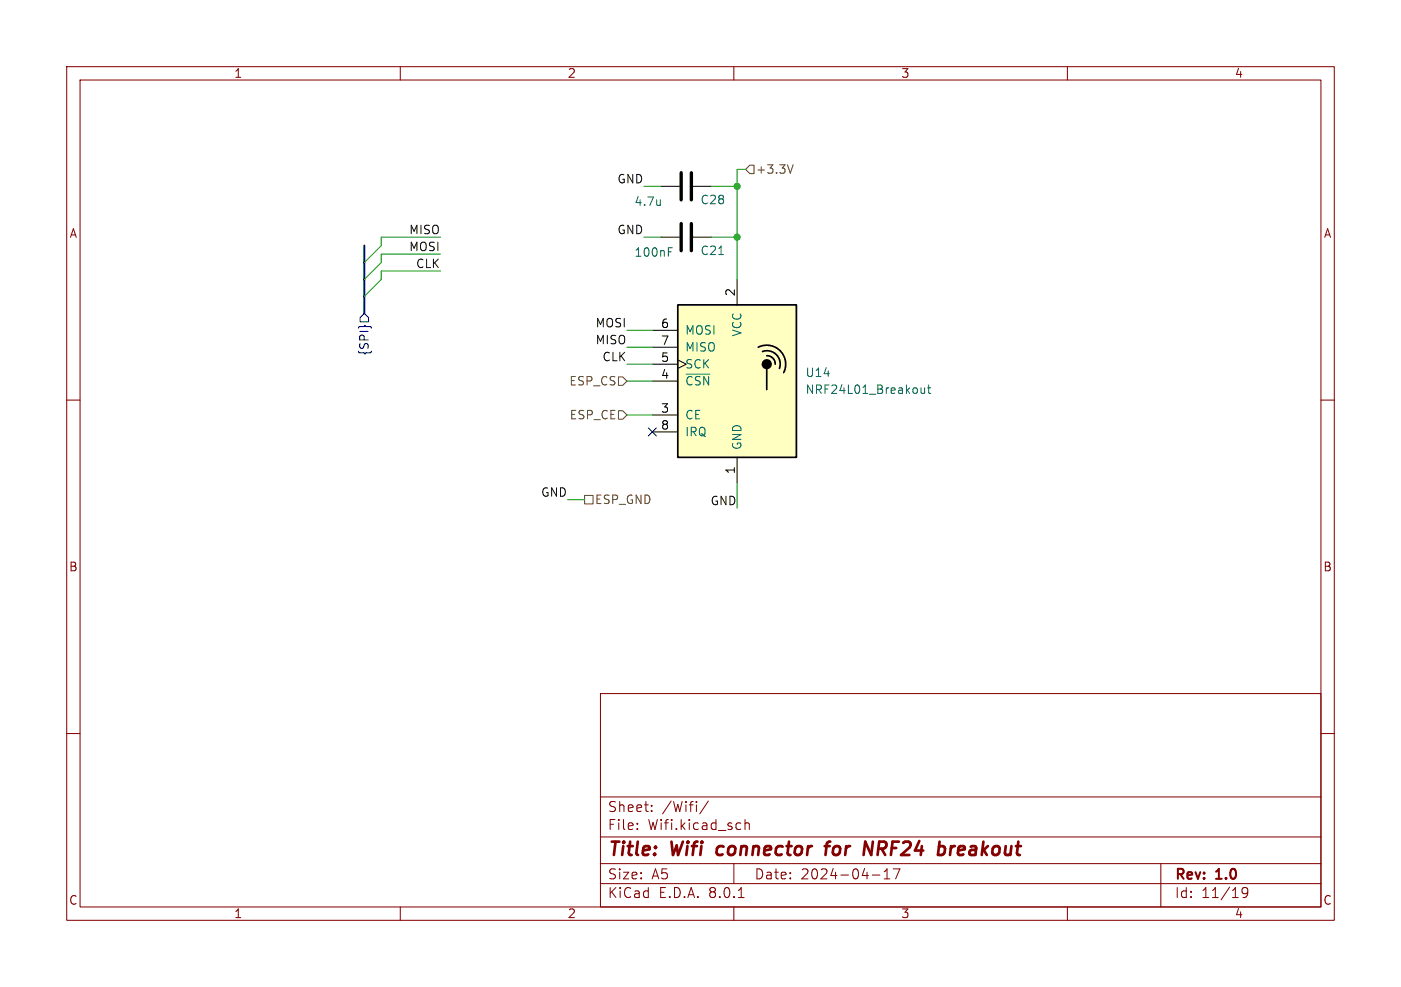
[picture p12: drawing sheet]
<svg xmlns="http://www.w3.org/2000/svg" width="210mm" height="148mm" viewBox="0 0 210 148" stroke-linecap="round" stroke-linejoin="round" font-family="sans-serif">
<g fill="none" stroke="#840000" stroke-width=".15">
<path d="M10 10h190v128h-190zM12 12h186v124h-186zM60 10v2M110 10v2M160 10v2M10 60h2M198 60h2M10 110h2M90 104h108v32h-108zM90 119.5h108M198 110h2M60 136v2"/>
<path d="M90 132.5h108M90 129.5h108M90 125.5h108M95.5 124.2v.2M95.5 123.5v.1M97.7 121.5v.2M97.7 120.8v.1M106.2 120.1l-1.3 1.9M110 136v2M110 129.5v3M110.7 134.6h.8M111.7 122.9v1.5"/>
<path d="M111.7 123.5a.37 .37 0 0 1 .6 .1v.8M130.8 131.2h1.1M132.5 131.8h.9M132.5 130.7l.5-.4v1.5M133.9 130.3h1l-.6 1.5M160 136v2M174 129.5v6.5M187 133.7l-.2 .3-.5-.1-.1-.2v-.3l.1-.2 .5-.1 .2 .1a.99 .99 0 0 1-.4 1.4h-.3"/>
</g>
<path d="M107.6 127.1l-.2 .7 .3 .4M123.6 126.9h.8M124.5 126.2l-.4 .1-.2 .2-.2 1.7M129.7 126.2l.9 2 .2-2M142.6 126.9l-.2 1.3M143.1 126.9a.59 .59 0 0 0-.6 .4" fill="none" stroke="#840000" stroke-width=".4"/>
<path d="M102.1 25.9v4.1M102.1 33.5v4.1M103.6 25.9v4.1M103.6 33.5v4.1" fill="none" stroke="#000" stroke-width=".51"/>
<path d="M99.1 35.6h2.8M99.1 27.9h2.8M103.9 35.6h2.8M103.9 27.9h2.8" fill="none" stroke="#000" stroke-width=".15"/>
<path d="M99 30v.8M99 30.7h-.1M100.2 37.8h.4M100.2 37.2h.6M107.7 38.2h.8" fill="none" stroke="#006464" stroke-width=".15"/>
<path d="M101.6 45.7h17.8v22.9h-17.8z" fill="#ffffc2"/>
<path d="M101.6 45.7h17.8v22.9h-17.8zM113.7 52.1a2.84 2.84 0 0 1 3.2 .5 2.84 2.84 0 0 1 .6 3.3M114.3 52.7a1.98 1.98 0 0 1 2.1 .5 1.98 1.98 0 0 1 .4 2M114.9 55.2v3.2M114.9 53.3a1.23 1.23 0 0 1 1.3 1.3" fill="none" stroke="#000" stroke-width=".25"/>
<circle cx="114.9" cy="54.6" r=".63" fill="#000" stroke="#000" stroke-width=".25"/>
<path d="M97.8 57.2h3.8M97.8 54.6h3.8M97.8 49.5h3.8M97.8 52.1h3.8M101.6 54l1.3 .6-1.3 .6M110.5 41.9v3.8M97.8 62.2h3.8M97.8 64.8h3.8M110.5 68.6v3.8" fill="none" stroke="#000" stroke-width=".15"/>
<path d="M102.8 56.1h3.6M138.1 58.2v.7l.3 .1 .2-.1M138.6 58.2v.8M139 58.2h.5M139.2 57.7v1.1l.3 .2" fill="none" stroke="#006464" stroke-width=".15"/>
<path d="M54.6 47l.6 .6v.7h-1.2v-.7zM54.6 48.9l.1-.1 .1 .1M97.2 64.2l1.2 1.2M98.4 64.2l-1.2 1.2" fill="none" stroke="#000084" stroke-width=".15"/>
<path d="M112.4 24.8h.6v1.2h-.6l-.6-.6zM118.9 24.7l-.4 1.3M92.7 56.5h.6l.7 .7-.7 .6h-.6zM87.6 74.3h1.3v1.3h-1.3zM92.7 61.6h.6l.7 .6-.7 .7h-.6z" fill="none" stroke="#725600" stroke-width=".15"/>
<path d="M54.6 36.8v10.2" fill="none" stroke="#000084" stroke-width=".3"/>
<g fill="none" stroke="#009600" stroke-width=".15">
<path d="M66 38.1h-8.9v1.3l-2.5 2.5M66 35.6h-8.9v1.2l-2.5 2.6M96.5 27.9h2.6M96.5 35.6h2.6M106.7 27.9h3.8M106.7 35.6h3.8M111.8 25.4h-1.3v16.5M66 40.6h-8.9v1.3l-2.5 2.6M94 57.2h3.8M94 52.1h3.8M94 49.5h3.8M94 54.6h3.8"/>
<path d="M85.1 74.9h2.5M94 62.2h3.8M110.5 72.4v3.8"/>
</g>
<g fill="#009600" stroke="#009600" stroke-width=".15">
<circle cx="110.5" cy="35.6" r=".46"/>
<circle cx="110.5" cy="27.9" r=".46"/>
</g>
<g font-size="2.8" fill="#840000">
<text x="91" y="128.9">Title:</text>
<text x="100.7" y="128.9">Wifi</text>
<text x="108.3" y="128.9">connector</text>
<text x="125.4" y="128.9">for</text>
<text x="131.9" y="128.9">NRF24</text>
<text x="143.9" y="128.9">breakout</text>
</g>
<g font-size="2.1" fill="#840000">
<text x="91" y="124.7">File:</text>
<text x="91" y="122">Sheet:</text>
<text x="97.1" y="124.7">Wifi.kicad_sch</text>
<text x="99.2" y="122">/Wifi/</text>
<text x="91" y="134.9">KiCad</text>
<text x="91" y="132.1">Size:</text>
<text x="97.7" y="132.1">A5</text>
<text x="98.7" y="134.9">E.D.A.</text>
<text x="106.3" y="134.9">8.0.1</text>
<text x="113" y="132.1">Date:</text>
<text x="120" y="132.1">2024-04-17</text>
<text x="176" y="132.3">Rev:</text>
<text x="176" y="134.9">Id:</text>
<text x="180.1" y="134.9">11/19</text>
<text x="182.4" y="132.3">1.0</text>
</g>
<g font-size="1.8" fill="#840000">
<text x="35" y="11.9">1</text>
<text x="85" y="11.9">2</text>
<text x="135" y="11.9">3</text>
<text x="185" y="11.9">4</text>
<text x="10.3" y="35.9">A</text>
<text x="198.4" y="35.9">A</text>
<text x="10.3" y="85.9">B</text>
<text x="198.3" y="85.9">B</text>
<text x="10.3" y="135.9">C</text>
<text x="35" y="137.9">1</text>
<text x="85" y="137.9">2</text>
<text x="135" y="137.9">3</text>
<text x="185" y="137.9">4</text>
<text x="198.3" y="135.9">C</text>
</g>
<g font-size="1.8" fill="#0f0f0f">
<text x="92.4" y="27.6">GND</text>
<text x="61.2" y="35.2">MISO</text>
<text x="92.4" y="35.2">GND</text>
<text x="61.2" y="37.8">MOSI</text>
<text x="62.3" y="40.3">CLK</text>
<text x="89.2" y="49.2">MOSI</text>
<text x="89.2" y="51.7">MISO</text>
<text x="90.2" y="54.3">CLK</text>
<text x="81" y="74.6">GND</text>
<text x="106.4" y="75.9">GND</text>
</g>
<g font-size="1.8" fill="#725600">
<text x="113.2" y="26.3">+3.3V</text>
<text x="85.2" y="58">ESP_CS</text>
<text x="85.3" y="63.1">ESP_CE</text>
<text x="89.1" y="75.8">ESP_GND</text>
</g>
<g font-size="1.8" fill="#006464">
<text x="95" y="31.1">4.7u</text>
<text x="104.9" y="30.8">C28</text>
<text x="95" y="38.7">100nF</text>
<text x="104.9" y="38.5">C21</text>
<text x="102.6" y="50.4">MOSI</text>
<text x="102.6" y="52.9">MISO</text>
<text x="111.4" y="50.6" transform="rotate(-90 111.4 50.6)">VCC</text>
<text x="102.6" y="58">~{CSN}</text>
<text x="102.6" y="55.5">SCK</text>
<text x="120.7" y="56.7">U14</text>
<text x="120.7" y="59.3">NRF24L01_Breakout</text>
<text x="102.6" y="63.1">CE</text>
<text x="102.6" y="65.6">IRQ</text>
<text x="111.4" y="67.6" transform="rotate(-90 111.4 67.6)">GND</text>
</g>
<g font-size="1.8">
<text x="110.2" y="44.5" transform="rotate(-90 110.2 44.5)">2</text>
<text x="99" y="49.3">6</text>
<text x="99" y="51.8">7</text>
<text x="99" y="56.9">4</text>
<text x="99" y="54.4">5</text>
<text x="99" y="62">3</text>
<text x="99" y="64.5">8</text>
<text x="110.2" y="71.2" transform="rotate(-90 110.2 71.2)">1</text>
</g>
<text font-size="1.8" fill="#000084" x="55.5" y="53.4" transform="rotate(-90 55.5 53.4)">{SPI}</text>
</svg>
